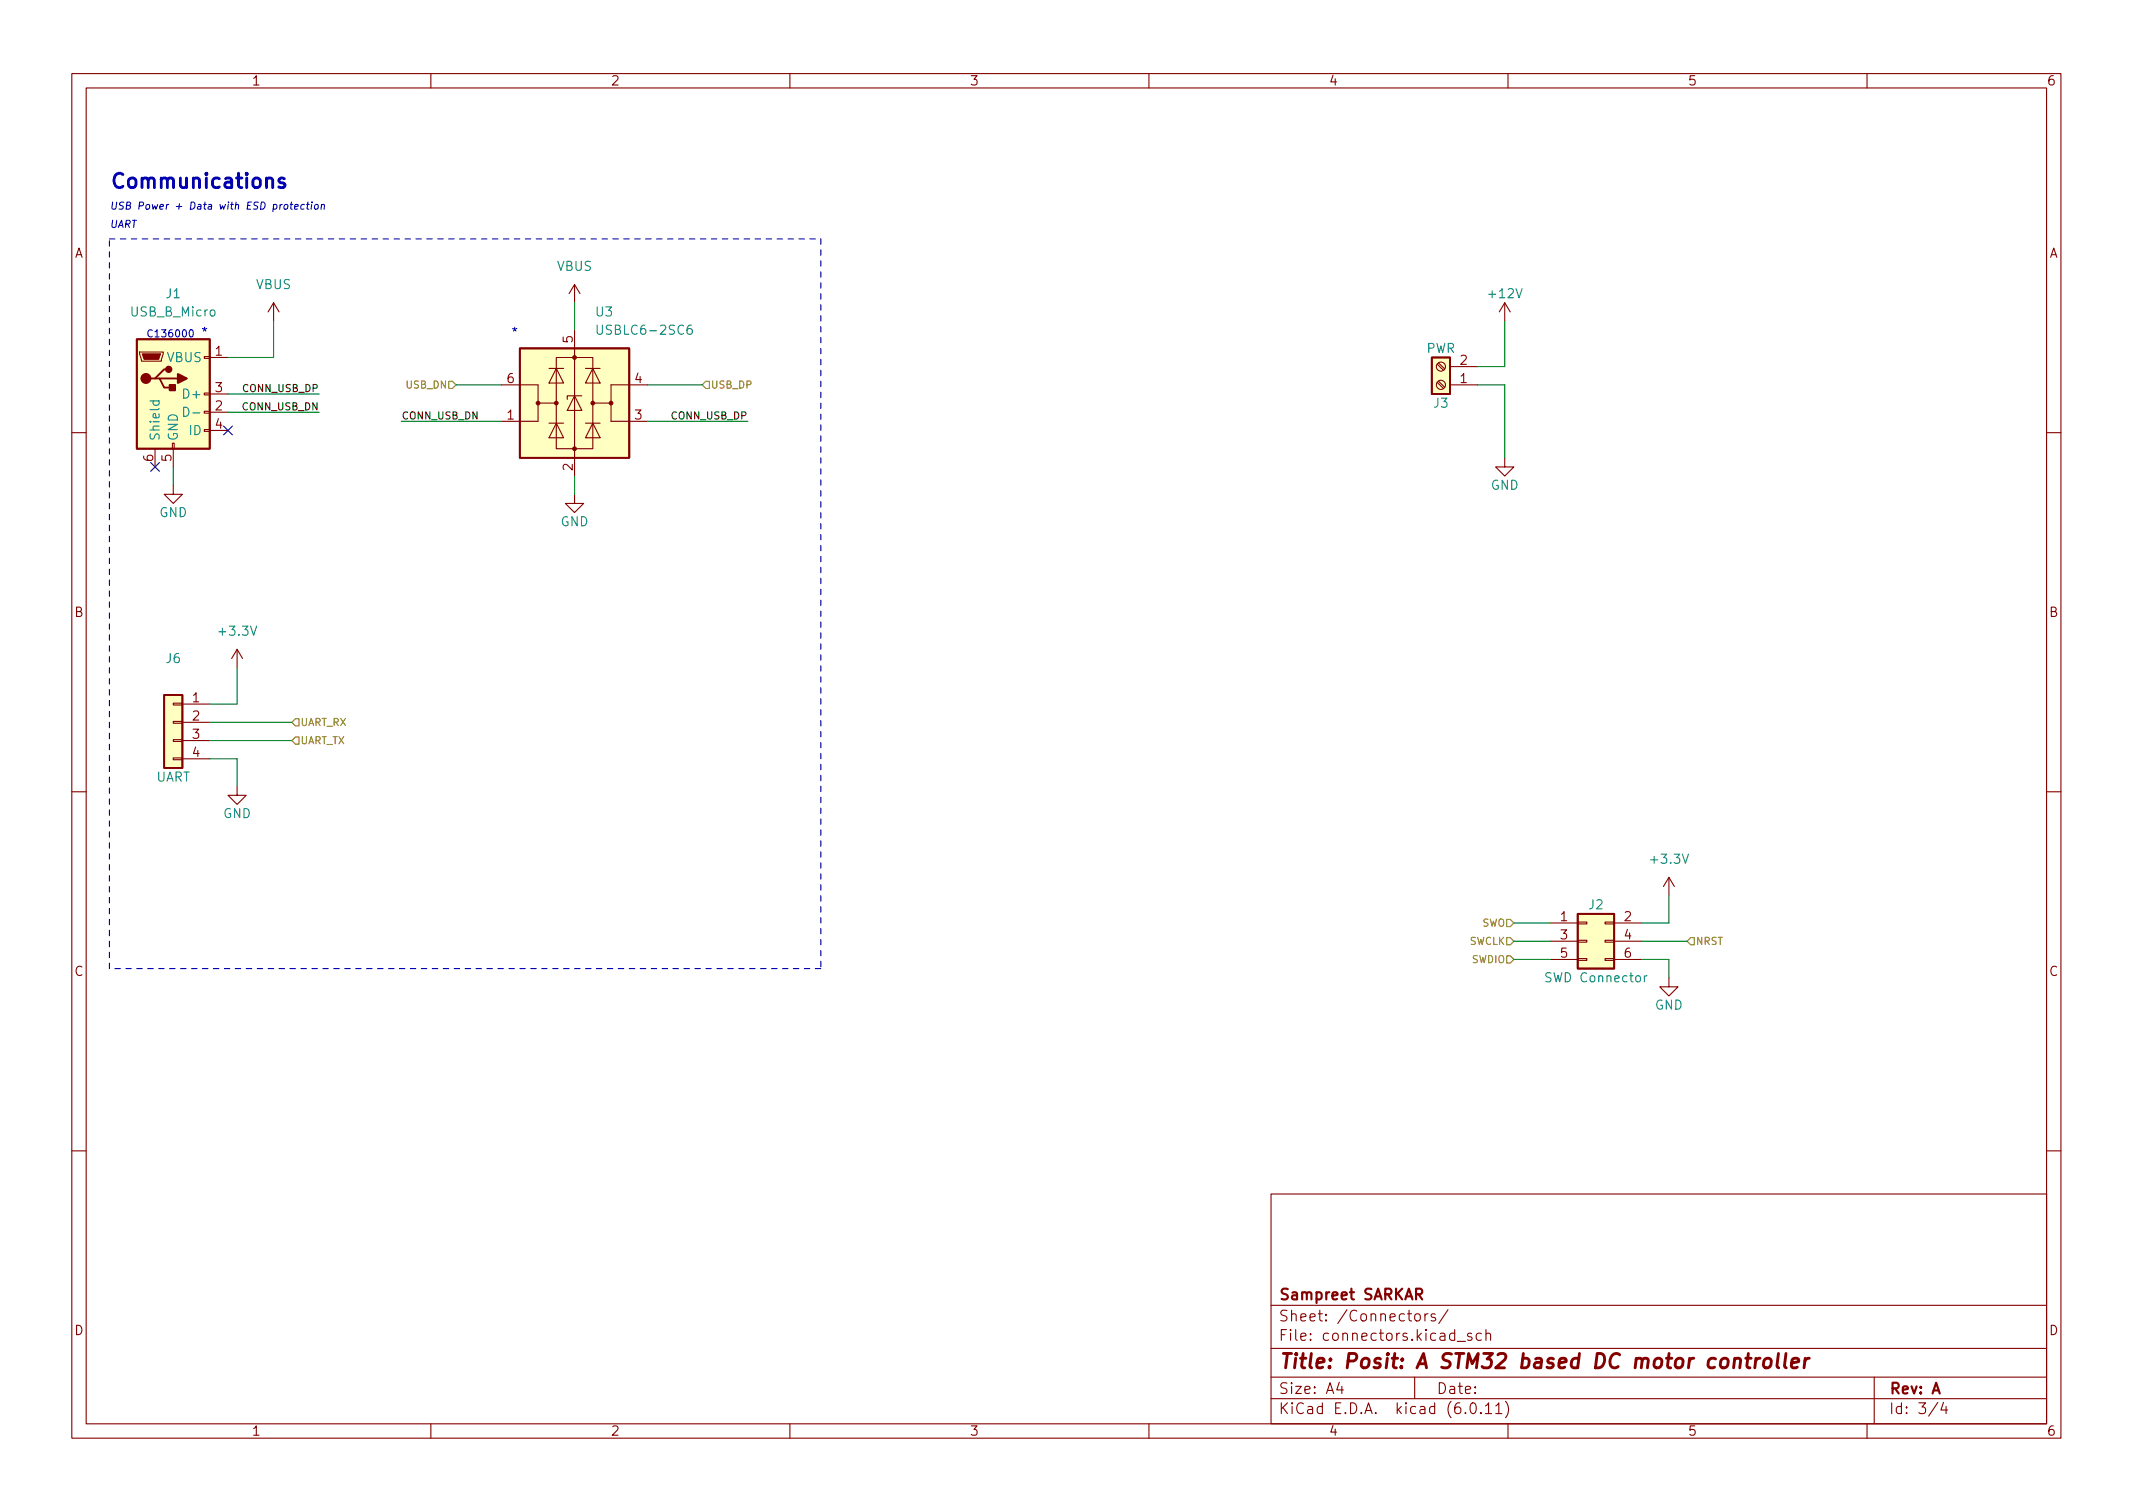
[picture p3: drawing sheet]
<svg xmlns="http://www.w3.org/2000/svg" width="297mm" height="210mm" viewBox="0 0 297 210" stroke-linecap="round" stroke-linejoin="round" font-family="sans-serif">
<g fill="none" stroke="#840000" stroke-width=".15">
<path d="M10 10.2h277v190.1h-277zM12 12.2h273v186.1h-273zM60 10.2v2M110 10.2v2M160 10.2v2M210 10.2v2M260 10.2v2M80 39.6v2.6M80 39.6l-.8 1.3M80 39.6l.8 1.3M19.4 49h3.3v.3l-.2 1h-2.8zM28.4 59.8h.8v.3h-.8z"/>
<path d="M28.4 57.3h.8v.2h-.8zM28.4 54.7h.8v.3h-.8zM28.4 49.7h.8v.2h-.8zM29.2 49.8h2.5M29.2 57.4h2.5M29.2 54.9h2.5M29.2 59.9h2.5M38.1 42.2l-.8 1.2M38.1 42.2v2.5M38.1 42.2l.8 1.2M69.8 53.6h5.1v2.5h2.6M74.9 56.1v2.6h-5.1"/>
<path d="M76.5 58.9h2M76.5 51.3h2M77.5 49.8h5v12.7h-5zM77.5 58.9l1 2.1h-2zM77.5 51.3l1 2h-2zM80 55.1l1 2h-2zM80 46v20.3M81 55.1h-2v.5M81.5 58.9h2.1M81.5 51.3h2.1M82.5 58.9l1.1 2.1h-2.1zM82.5 51.3l1.1 2h-2.1z"/>
<path d="M85.1 56.1v2.6h5.1M90.2 53.6h-5.1v2.5h-2.6M200.2 50.7l.8 .9M200.2 53.3l.8 .8M200.3 50.5l.9 .9M200.3 53.1l.9 .8M201.9 53.6h3.8M201.9 51h3.8M209.5 42.2l-.7 1.2M209.5 42.2v2.5M209.5 42.2l.8 1.2M10 60.2h2"/>
<path d="M21.6 62.5v2.5M24 61.7h.3v.8h-.3zM24.1 67.6v1.2h1.3l-1.3 1.3-1.2-1.3h1.2M24.1 62.5v2.5M80 68.8v1.3h1.3l-1.3 1.3-1.3-1.3h1.3M209.5 63.7v1.3h1.3l-1.3 1.3-1.2-1.3h1.2M285 60.2h2M24.1 97.9h1.3v.3h-1.3zM25.4 98h3.8M33 90.4l-.7 1.3M33 90.4v2.6M33 90.4l.8 1.3"/>
<path d="M10 110.2h2M24.1 105.5h1.3v.3h-1.3zM24.1 103h1.3v.2h-1.3zM24.1 100.5h1.3v.2h-1.3zM25.4 100.6h3.8M25.4 103.1h3.8M25.4 105.7h3.8M33 109.5v1.2h1.3l-1.3 1.3-1.3-1.3h1.3M285 110.2h2M215.9 128.5h3.8M215.9 131.1h3.8M215.9 133.6h3.8"/>
<path d="M219.7 133.5h1.3v.2h-1.3zM219.7 130.9h1.3v.3h-1.3zM219.7 128.4h1.3v.2h-1.3zM223.5 133.5h1.3v.2h-1.3zM223.5 130.9h1.3v.3h-1.3zM223.5 128.4h1.3v.2h-1.3zM224.8 128.5h3.8M224.8 131.1h3.8M224.8 133.6h3.8M232.4 136.1v1.3h1.3l-1.3 1.3-1.3-1.3h1.3M232.4 122.2l-.8 1.2M232.4 122.2v2.5"/>
<path d="M232.4 122.2l.8 1.2M10 160.2h2M177 166.3h108v32h-108zM285 160.2h2M60 198.3v2M110 198.3v2M160 198.3v2M177 194.8h108M177 191.8h108M177 187.8h108M177 181.8h108M182.5 186.5l.1 .1h-.1h-.1l.1-.1v.1"/>
<path d="M182.5 185.7l.1 .1h-.1h-.1l.1-.1v.1M184.6 183.8l.1 .1h-.1v-.1v.1M184.6 183l.1 .1h-.1v-.1v.1M197 191.8v3M198.9 182.9l-.3 .1-.2 .2M199.9 183l-.4-.1-.2 .2 .1 .3 .5 .1v.1v.3h-.2h-.4M201.6 182.4l-1.2 1.9M206.3 185.7l-.4-.1-.3 .3v.4l.1 .3h.2h.4M206.9 185.8a.37 .37 0 0 1 .7 0v.8M206.9 185.1v1.5M209.6 195.1a1.72 1.72 0 0 1 0 2.3M210 198.3v2"/>
<path d="M260 198.3v2M261 191.8v6.5M270.6 195.3l-.3 1h.9M271 195.8v1"/>
<circle cx="200.7" cy="51" r=".63"/>
<circle cx="200.7" cy="53.6" r=".63"/>
</g>
<path d="M212 189.2l.3-.1 .5 .1 .2 .3-.1 .6a.66 .66 0 0 1-1 .3M212.1 188.5l-.2 2M222.4 188.5h.5a.97 .97 0 0 1 .4 1.5 .9 .9 0 0 1-1.1 .5zM238.9 189.2a.66 .66 0 0 0-1 .3l-.1 .6 .2 .3 .2 .1 .6-.1" fill="none" stroke="#840000" stroke-width=".4"/>
<path d="M188 179.9h.6M188.2 179.4v1.3l.1 .2h.3" fill="none" stroke="#840000" stroke-width=".3"/>
<g fill="#ffffc2" stroke="#ffffc2" stroke-width=".14">
<path d="M199.4 49.8h2.5v5.1h-2.5z"/>
<path d="M72.4 48.5h15.2v15.2h-15.2z"/>
<path d="M22.9 96.8h2.5v10.1h-2.5z"/>
<path d="M219.7 127.2h5.1v7.7h-5.1z"/>
<path d="M19 47.2h10.2v15.3h-10.2z"/>
</g>
<path d="M19 47.2h10.2v15.3h-10.2zM21.6 52.7h.6l.7 1.3h1.2M22.2 52.7h2.6M23.5 51.4h-.6l-1.3 1.3h-.6M72.4 48.5h15.2v15.2h-15.2zM199.4 49.8h2.5v5.1h-2.5zM22.9 96.8h2.5v10.1h-2.5zM219.7 127.2h5.1v7.7h-5.1z" fill="none" stroke="#840000" stroke-width=".25"/>
<g fill="#840000" stroke="#840000" stroke-width=".15">
<path d="M19.8 49.3h2.6l-.3 .7h-2z"/>
<circle cx="74.9" cy="56.1" r=".25"/>
<circle cx="77.5" cy="56.1" r=".25"/>
<circle cx="80" cy="62.5" r=".25"/>
<circle cx="80" cy="49.8" r=".25"/>
<circle cx="82.5" cy="56.1" r=".25"/>
<circle cx="85.1" cy="56.1" r=".25"/>
</g>
<path d="M20.9 55.8h1.3M21.4 55.8l-.1 .4 .3 .2h.3l.2-.1v-.5M25.6 56.7a.64 .64 0 0 1 .7 .6 .64 .64 0 0 1-.7 .7zM26.8 57.5h1M29.3 43.3l.2-.1 .4 .1v.5l-.1 .1-.3 .1-.2-.1zM96.3 45.3a.5 .5 0 0 0-.6 .5v.5l.1 .2h.4l.1-.1 .1-.4-.1-.2h-.4l-.2 .2M211.1 40.2l.4 1.3 .5-1.3M34.9 87.2l.4 1.3 .4-1.3M234.3 118.9l.4 1.3 .4-1.3M229 135.9v.8M229.4 135.9h-.3l-.1 .2" fill="none" stroke="#008484" stroke-width=".15"/>
<g fill="#840000" stroke="#840000" stroke-width=".25">
<path d="M24.8 52.1l1.2 .6-1.2 .6z"/>
<path d="M23.6 53.6h.8v.8h-.8z"/>
<circle cx="20.3" cy="52.7" r=".63"/>
<circle cx="23.5" cy="51.4" r=".38"/>
</g>
<path d="M62.5 53.1h.5l.5 .5-.5 .5h-.5zM98.3 53.1h.5v1h-.5l-.5-.5zM40.6 103.1l.5-.5h.5v1h-.5zM40.6 100.6l.5-.5h.5v1h-.5zM209.8 128h.5l.5 .5-.5 .5h-.5zM209.8 133.1h.5l.5 .5-.5 .5h-.5zM209.8 130.6h.5l.5 .5-.5 .5h-.5zM235.5 130.6h.5v1h-.5l-.6-.5z" fill="none" stroke="#848400" stroke-width=".15"/>
<path d="M34.5 28.6h.3M35 28.1h-.5l-.1 1h.5M26.5 46l.1-.1a.53 .53 0 0 1 .3 .5 .53 .53 0 0 1-.3 .5 .66 .66 0 0 1-.1-.9z" fill="none" stroke="#0000c2" stroke-width=".15"/>
<path d="M39.6 24.9l-.5-.1-.3 .3 .1 .3 .7 .2 .1 .1-.1 .3-.2 .1-.6-.1" fill="none" stroke="#0000c2" stroke-width=".4"/>
<path d="M15.2 33.3h99.1M114.3 33.3v101.6M15.2 134.9v-101.6M114.3 134.9h-99.1" fill="none" stroke="#0000c2" stroke-width=".15" stroke-dasharray=".8 .8"/>
<g fill="none" stroke="#008400" stroke-width=".15">
<path d="M31.7 57.4h12.7M31.7 54.9h12.7M38.1 44.7v5.1h-6.4M55.9 58.7h13.9M63.5 53.6h6.3M80 42.2v3.8M90.2 58.7h13.9M90.2 53.6h7.6M205.7 53.6h3.8v10.1M209.5 44.7v6.3h-3.8M24.1 65v2.6M80 66.3v2.5"/>
<path d="M33 93v5h-3.8M29.2 105.7h3.8v3.8M29.2 100.6h11.4M29.2 103.1h11.4M210.8 131.1h5.1M210.8 128.5h5.1M210.8 133.6h5.1M228.6 131.1h6.3M228.6 133.6h3.8v2.5M232.4 124.7v3.8h-3.8"/>
</g>
<path d="M31.1 59.3l1.3 1.2M32.4 59.3l-1.3 1.2M21 64.4l1.2 1.2M22.2 64.4l-1.2 1.2" fill="none" stroke="#000084" stroke-width=".15"/>
<text font-size="2.8" fill="#0000c2" x="15.2" y="26.2">Communications</text>
<g font-size="2.8" fill="#840000">
<text x="178" y="191.2">Title:</text>
<text x="187.3" y="191.2">Posit:</text>
<text x="197.7" y="191.2">A STM32</text>
<text x="212.7" y="191.2">based</text>
<text x="223.4" y="191.2">DC motor</text>
<text x="239.9" y="191.2">controller</text>
</g>
<g font-size="2.1" fill="#840000">
<text x="178" y="184.5">Sheet:</text>
<text x="178" y="181.5">Sampreet</text>
<text x="186.2" y="184.5">/Connectors/</text>
<text x="189.9" y="181.5">SARKAR</text>
<text x="178" y="187.2">File:</text>
<text x="184.4" y="187.2">connectors.kicad_sch</text>
<text x="178" y="197.4">KiCad</text>
<text x="178" y="194.6">Size:</text>
<text x="184.7" y="194.6">A4</text>
<text x="185.7" y="197.4">E.D.A.</text>
<text x="194.6" y="197.4">kicad</text>
<text x="200" y="194.6">Date:</text>
<text x="201.8" y="197.4">(6.0.11)</text>
<text x="263" y="194.6">Rev:</text>
<text x="263" y="197.4">Id:</text>
<text x="267.1" y="197.4">3/4</text>
<text x="269.1" y="194.6">A</text>
</g>
<g font-size="1.8" fill="#840000">
<text x="35" y="12.3">1</text>
<text x="85" y="12.3">2</text>
<text x="135" y="12.3">3</text>
<text x="185" y="12.3">4</text>
<text x="235" y="12.3">5</text>
<text x="285" y="12.3">6</text>
<text x="10.4" y="36.3">A</text>
<text x="285.4" y="36.3">A</text>
<text x="79.8" y="47.9" transform="rotate(-90 79.8 47.9)">5</text>
<text x="29.8" y="49.5">1</text>
<text x="70.4" y="53.3">6</text>
<text x="88.2" y="53.3">4</text>
<text x="203.2" y="53.3">1</text>
<text x="203.2" y="50.8">2</text>
<text x="29.8" y="57.1">2</text>
<text x="29.8" y="54.6">3</text>
<text x="29.8" y="59.7">4</text>
<text x="70.4" y="58.4">1</text>
<text x="88.2" y="58.4">3</text>
<text x="21.3" y="64.4" transform="rotate(-90 21.3 64.4)">6</text>
<text x="23.9" y="64.4" transform="rotate(-90 23.9 64.4)">5</text>
<text x="79.8" y="65.7" transform="rotate(-90 79.8 65.7)">2</text>
<text x="10.3" y="86.3">B</text>
<text x="285.3" y="86.3">B</text>
<text x="26.6" y="97.8">1</text>
<text x="26.6" y="100.3">2</text>
<text x="26.6" y="102.9">3</text>
<text x="26.6" y="105.4">4</text>
<text x="217.1" y="128.3">1</text>
<text x="217.1" y="130.8">3</text>
<text x="226" y="128.3">2</text>
<text x="226" y="130.8">4</text>
<text x="10.3" y="136.3">C</text>
<text x="217.1" y="133.3">5</text>
<text x="226" y="133.3">6</text>
<text x="285.3" y="136.3">C</text>
<text x="10.3" y="186.3">D</text>
<text x="285.3" y="186.3">D</text>
<text x="35" y="200.3">1</text>
<text x="85" y="200.3">2</text>
<text x="135" y="200.3">3</text>
<text x="185" y="200.3">4</text>
<text x="235" y="200.3">5</text>
<text x="285" y="200.3">6</text>
</g>
<g font-size="1.8" fill="#008484">
<text x="23" y="41.9">J1</text>
<text x="35.6" y="40.6">VBUS</text>
<text x="77.5" y="38.1">VBUS</text>
<text x="206.9" y="41.9">+12V</text>
<text x="18" y="44.5">USB_B_Micro</text>
<text x="82.8" y="44.5">U3</text>
<text x="82.8" y="47">USBLC6-2SC6</text>
<text x="23.1" y="50.8">VBUS</text>
<text x="198.6" y="49.5">PWR</text>
<text x="25.2" y="55.9">D+</text>
<text x="199.5" y="57.2">J3</text>
<text x="22.6" y="61.5" transform="rotate(-90 22.6 61.5)">Shield</text>
<text x="25.2" y="61.5" transform="rotate(-90 25.2 61.5)">GND</text>
<text x="26.2" y="61">ID</text>
<text x="207.5" y="68.6">GND</text>
<text x="22.1" y="72.4">GND</text>
<text x="78" y="73.7">GND</text>
<text x="30.1" y="88.9">+3.3V</text>
<text x="23" y="92.7">J6</text>
<text x="21.7" y="109.2">UART</text>
<text x="31" y="114.3">GND</text>
<text x="229.5" y="120.7">+3.3V</text>
<text x="221.1" y="127">J2</text>
<text x="214.9" y="137.2">SWD Connector</text>
<text x="230.4" y="141">GND</text>
</g>
<g font-size="1.8" fill="#0000c2">
<text x="27.9" y="46.9">*</text>
<text x="71.1" y="46.9">*</text>
</g>
<g font-size="1.4" fill="#0000c2">
<text x="15.2" y="29.2">USB</text>
<text x="19.2" y="29.2">Power</text>
<text x="24.5" y="29.2">+</text>
<text x="26.6" y="29.2">Data</text>
<text x="30.9" y="29.2">with</text>
<text x="34.9" y="29.2">ESD protection</text>
<text x="15.2" y="31.7">UART</text>
<text x="20.3" y="47">C136000</text>
</g>
<g font-size="1.4">
<text x="33.6" y="57.1">CONN_USB_DN</text>
<text x="33.6" y="54.6">CONN_USB_DP</text>
<text x="55.9" y="58.4">CONN_USB_DN</text>
<text x="93.3" y="58.4">CONN_USB_DP</text>
</g>
<g font-size="1.4" fill="#848400">
<text x="56.4" y="54.4">USB_DN</text>
<text x="98.9" y="54.4">USB_DP</text>
<text x="41.8" y="101.4">UART_RX</text>
<text x="41.8" y="103.9">UART_TX</text>
<text x="204.6" y="131.9">SWCLK</text>
<text x="206.4" y="129.3">SWO</text>
<text x="236.1" y="131.9">NRST</text>
<text x="204.9" y="134.4">SWDIO</text>
</g>
</svg>
